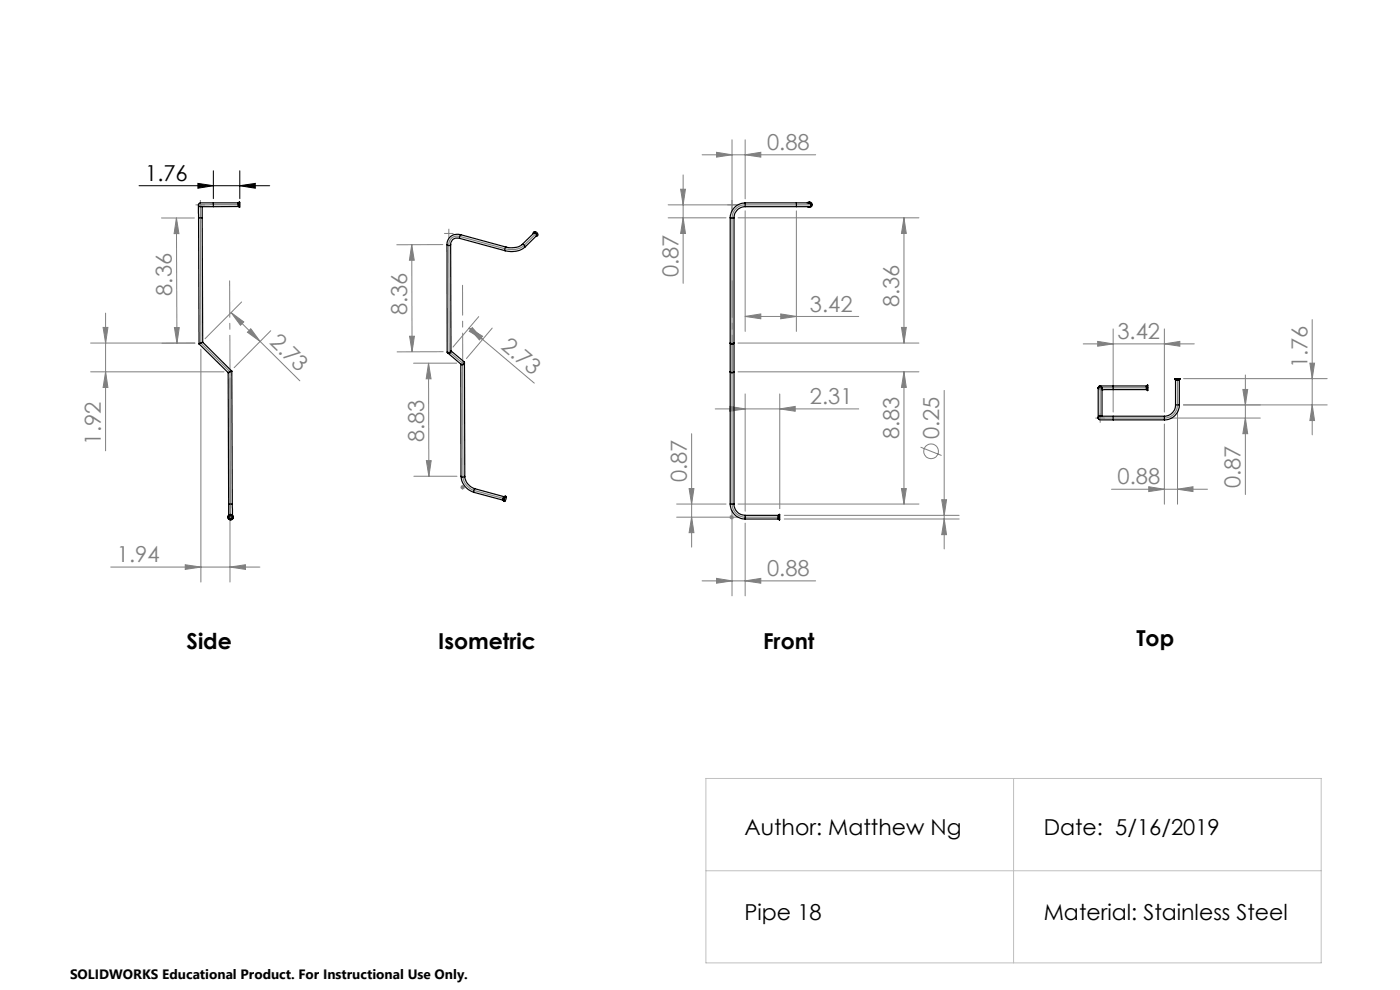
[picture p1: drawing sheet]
<svg xmlns="http://www.w3.org/2000/svg" width="297mm" height="210mm" viewBox="0 0 297 210" stroke-linecap="round" stroke-linejoin="round" font-family="sans-serif">
<g fill="none" stroke="#808080" stroke-width=".21">
<path d="M144.9 37.1v23M148.9 32.8h24.1M152 32.3l3.3 .5-3.3 .5zM155.3 29.7v15.2M158.1 32.8l3.3-.5v1zM158.1 29.7v12.5M34.3 46.2h6.9M37.4 46.2l.1 26.6M37.4 46.2l.6 3.4h-1.1zM41.5 43.5h2M42.5 42.4v2M87.3 51.9l.1 22.7"/>
<path d="M87.3 51.9l.6 3.3h-1zM93.9 51.9h-9.7M94.2 49.5h2M95.2 48.5v2M141.7 43.5h15.1M141.7 46.2h12.3M144.4 40.1h1l-.5 3.4zM144.9 46.2l.5 3.3h-1zM156.6 46.2h38.3M158.1 44.7v25.6M168.9 44.7v25.6M191.8 46.2l.5 3.3h-1.1z"/>
<path d="M191.8 46.2v26.6M19.2 78.9h28.3M19.2 72.8h22.1h-6.9M21.9 69.5h1l-.5 3.3zM22.4 66.4v29.2M22.4 78.9l.5 3.3h-1zM37 69.5h1l-.5 3.3zM42.6 74v49.5M49 66.3l2.7 2-.7 .7zM49 66.3l6.2 6.1M51.3 64.1l-7.8 7.8M53.2 69.7l2 2.7-2.7-1.9z"/>
<path d="M55.2 72.4l8.4 8.4M57.4 70.2l-7.7 7.8M86.9 71.3h1l-.5 3.3zM87.7 77h9.2M90.9 77l.1 24M90.9 77l.5 3.4h-1zM94 74.6h-9.8M99.5 69.6l13.8 11.7M99.5 69.6l2.9 1.7-.7 .8zM100.2 69.5l2.2 2.5-2.8-1.7zM101.6 67.2l-5.5 6.4M104.4 69.6l-5.4 6.5"/>
<path d="M156.6 78.9h38.3M156.6 72.8h38.3M158.1 67.1l3.3-.5v1zM158.1 67.1h24.1M165.6 66.6l3.3 .5-3.3 .5zM191.2 69.5h1.1l-.5 3.3zM191.8 78.9l.5 3.3h-1.1zM191.8 78.9v28M229.8 72.9h23.6M232.9 72.4l3.2 .5-3.2 .5zM236.1 69.8v17.6M247 72.9l3.3-.5v1z"/>
<path d="M247 69.8v17.6M264.2 79.5v25.4M277.9 77h1l-.5 3.3zM278.4 67.8v24.4M48.8 80.1v43.4M90.5 97.7h1l-.5 3.3zM146.7 92v24.1M151.7 86.7h30.5M154.8 86.2l3.3 .5-3.3 .5zM158.1 83.6v24.8M165.4 86.7l3.3-.5v1zM165.4 83.6v24.3"/>
<path d="M195.3 94.9l4.4 1.7M200.3 82.8v33.6M232.4 88.7h2M232.8 82.3h1M233 81.9l.7 .7M233.3 81.8v1M233.4 87.7v2M233.7 81.9l-.7 .7M247 89.9v17.1M248.3 88.7h19.1M249.8 87.2v19.8M251.1 85.9h30.5"/>
<path d="M251.1 80.3h30.5M263.7 82.6h1l-.5 3.3zM264.2 88.7l.5 3.3h-1zM278.4 85.9l.5 3.3h-1zM39.3 119.8l3.3 .5-3.3 .5zM48.4 109.7h1M48.5 109.4l.7 .7M48.9 109.2v1M49.2 109.4l-.7 .7M87.8 101h9.1M97.6 103.4h1M97.8 103l.7 .7"/>
<path d="M98.1 102.9v1M98.5 103l-.7 .7M143.5 109.7h13.3M143.5 106.9h10.5M146.2 103.6h1l-.5 3.3zM146.7 109.7l.5 3.3h-1zM154.9 109.4l.7 .7M155.2 109.2v1M155.3 108.2v18.2M155.6 109.4l-.7 .7M156.6 106.9h38.3M158.1 111v15.4"/>
<path d="M166.4 109.3h37.1M166.4 110.1h37.1M191.2 103.6h1.1l-.5 3.3zM199.8 106h1l-.5 3.3zM200.3 110.1l.5 3.3h-1zM235.8 103.8h20.4M243.7 103.2l3.3 .6-3.3 .5zM249.8 103.8l3.3-.6v1.1zM23.5 120.3h31.6M48.8 120.3l3.3-.5v1zM148.9 123.2h24.1M152 122.7l3.3 .5-3.3 .5z"/>
<path d="M158.1 123.2l3.3-.5v1z"/>
<circle cx="197.5" cy="95.7" r="1.55"/>
</g>
<path d="M29.5 39.4h27.7M42 38.9l3.3 .5-3.3 .5zM45.3 36.2v5.9M50.9 39.4l3.3-.5v1zM50.9 36.2v5.9" fill="none" stroke="#000" stroke-width=".21"/>
<path d="M42.5 43.5l.1 29.3 6.2 6.1 .1 30.8M42.5 43.5h.1M50.6 43.4l-8.1 .1M113.5 49.8l-2.5 2.4a4.4 4.4 0 0 1-3.8 .6l-9.5-2.6a1.77 1.77 0 0 0-2.5 1.7l.1 22.7 2.8 2.4 .1 24a3.4 3.4 0 0 0 2.4 3.1l6.3 1.7M171.7 43.4h.1M171.7 43.4l-13.6 .1a2.83 2.83 0 0 0-2.8 2.7v60.7a2.83 2.83 0 0 0 2.8 2.8h7M249.8 80.6v5.3a2.77 2.77 0 0 1-2.8 2.8h-13.6v-6.4h9.8M48.9 109.7h.1" fill="none" stroke="#808080" stroke-width=".25"/>
<path d="M45.3 43.4h5.6M149.8 165.1h130.5v39.1h-130.5zM215 165.1v39.1M149.8 184.7h130.5" fill="none" stroke="#c0c0c0" stroke-width=".21"/>
<path d="M48.8 78.9l-.1-19.3M155.3 78.9v-19.3" fill="none" stroke="#808080" stroke-width=".21" stroke-dasharray="15.2 1.3 1.3 1.3" stroke-dashoffset="7.5"/>
<path d="M233.4 82.4v.1" fill="none" stroke="#808080" stroke-width=".21" stroke-dasharray="15.2 1.3 1.3 1.3"/>
<path d="M98.2 77l-.1-16.5" fill="none" stroke="#808080" stroke-width=".21" stroke-dasharray="15.2 1.3 1.3 1.3" stroke-dashoffset="8.9"/>
<path d="M42 38.9l3.3 .5-3.3 .5zM50.9 39.4l3.3-.5v1z" fill="#000"/>
<g fill="#808080">
<path d="M53.2 69.7l2 2.7-2.7-1.9zM49 66.3l2.7 2-.7 .7z"/>
<path d="M100.2 69.5l2.2 2.5-2.8-1.7zM99.5 69.6l2.9 1.7-.7 .8z"/>
<path d="M249.8 103.8l3.3-.6v1.1zM243.7 103.2l3.3 .6-3.3 .5zM158.1 32.8l3.3-.5v1zM152 32.3l3.3 .5-3.3 .5z"/>
<path d="M39.3 119.8l3.3 .5-3.3 .5zM48.8 120.3l3.3-.5v1zM232.9 72.4l3.2 .5-3.2 .5zM247 72.9l3.3-.5v1zM154.8 86.2l3.3 .5-3.3 .5zM165.4 86.7l3.3-.5v1zM152 122.7l3.3 .5-3.3 .5zM158.1 123.2l3.3-.5v1z"/>
<path d="M158.1 67.1l3.3-.5v1zM165.6 66.6l3.3 .5-3.3 .5z"/>
<path d="M278.4 85.9l.5 3.3h-1zM277.9 77h1l-.5 3.3z"/>
<path d="M264.2 88.7l.5 3.3h-1zM263.7 82.6h1l-.5 3.3z"/>
<path d="M191.2 103.6h1.1l-.5 3.3zM191.8 78.9l.5 3.3h-1.1z"/>
<path d="M191.2 69.5h1.1l-.5 3.3zM191.8 46.2l.5 3.3h-1.1z"/>
<path d="M21.9 69.5h1l-.5 3.3zM22.4 78.9l.5 3.3h-1zM146.2 103.6h1l-.5 3.3zM146.7 109.7l.5 3.3h-1zM144.4 40.1h1l-.5 3.4zM144.9 46.2l.5 3.3h-1zM199.8 106h1l-.5 3.3zM200.3 110.1l.5 3.3h-1z"/>
<path d="M90.5 97.7h1l-.5 3.3zM90.9 77l.5 3.4h-1z"/>
<path d="M86.9 71.3h1l-.5 3.3zM87.3 51.9l.6 3.3h-1z"/>
<path d="M37 69.5h1l-.5 3.3zM37.4 46.2l.6 3.4h-1.1z"/>
</g>
<g fill="none" stroke="#000" stroke-width=".25">
<path d="M42.1 43.5v2.7M42.1 46.2l.1 26.7M42.9 43.8v2.4M42.9 46.2h-.8M42.9 46.2l.1 26.4M45.3 43h-2.4a.49 .49 0 0 0-.8 .4 .49 .49 0 0 0 .8 .4h2.4M45.3 43v.8M45.3 43h5.3M50.6 43v.8M50.6 43.8h-5.3M50.6 43.8l.2 .2M50.8 42.8v1.2"/>
<path d="M50.8 42.8v.1M50.8 42.8l-.2 .2M50.8 42.9v1zM50.8 43.9v.1M94.8 51.9a.49 .49 0 0 0 .8 0M94.8 51.9l.1 22.8M95.6 51.9l.1 22.6M97.6 50.6a1.4 1.4 0 0 0-2 1.3M97.6 50.6l9.6 2.6M97.8 49.8a2.18 2.18 0 0 0-3 2.1M97.8 49.8l-.3 .4 .1 .4M97.8 49.8l9.6 2.6"/>
<path d="M107.4 52.4l-.3 .3 .1 .5M110.7 51.9a4 4 0 0 1-3.3 .5M110.7 51.9a.44 .44 0 0 1 .5 .1 .44 .44 0 0 1 .1 .5M111.3 52.5a4.8 4.8 0 0 1-4.1 .7M113.1 49.6a.53 .53 0 0 1 .6-.5 .53 .53 0 0 1 .4 .7l-.2 .4h-.3M113.2 49.5a.41 .41 0 0 1 .5 .1 .41 .41 0 0 1 .1 .5M113.2 49.5a.42 .42 0 0 1 .5 .1 .42 .42 0 0 1 .1 .5M113.2 49.5l-2.5 2.4M113.8 50.1l-2.5 2.4M154.9 46.2h.8M154.9 46.2v60.7M155.7 46.2v60.7"/>
<path d="M158.1 43a3.2 3.2 0 0 0-3.2 3.2M158.1 43.8a2.34 2.34 0 0 0-2.4 2.4M158.1 43v.8M158.1 43h10.8M158.1 43.8h10.8M168.9 43h2.8M168.9 43v.8M171.2 43a.6 .6 0 0 1 .9-.1 .6 .6 0 0 1 .1 .9 .6 .6 0 0 1-.9 0M171.7 43l.3 .2 .1 .2M171.7 43l.2 .1 .2 .3M171.7 43l.3 .1 .1 .3M172.1 43.6l-.1 .1a4.9 4.9 0 0 1-2.6 .1h-.5"/>
<path d="M172.1 43.4v.2M172.1 43.4h.1M42.2 72.9l6.2 6.1M43 72.6l-.8 .3M43 72.6l6.2 6.1M48.4 79l.1 27.9M49.2 78.7l-.8 .3M49.2 78.7l.1 28.2M95 74.9l2.8 2.4M95.7 74.5a.43 .43 0 0 1-.4 .4 .43 .43 0 0 1-.4-.2M95.7 74.4l2.8 2.4M97.8 77.2v23.8"/>
<path d="M98.5 76.8a.42 .42 0 0 1-.1 .5 .42 .42 0 0 1-.6 0M98.5 77l.1 24M154.9 72.8l.3 .1 .5-.1-.5 .1zM154.9 78.9l.3 .1 .5-.1-.5 .1zM233 88.7l.1 .3M233 82.3a.41 .41 0 0 1 .4-.4 .41 .41 0 0 1 .4 .4v6M233 82.3v6.4M233.1 89l3 .1M233.1 88.3h.5l-.3-.1-.3 .4zM233.1 82.1l-.1 .3a.41 .41 0 0 1 .4-.4 .41 .41 0 0 1 .4 .4l-.3-.4zM233.4 88.3l-.3 .1-.1 .3M233.5 88.3h2.6"/>
<path d="M236.1 82.6l-2.3 .1M236.1 81.9h-2.8l-.3 .4M236.1 88.3v.8M236.1 81.9v.7M236.1 89.1h10.9M236.1 88.3h10.9M236.1 81.9h7.1M236.1 82.6h7.1M243.2 81.9v.7M243.2 82.6l.3 .3M243.5 81.7v1.2M243.5 81.7l-.3 .2"/>
<path d="M247 88.3v.8M249.2 80.4h1.2M249.2 80.4l.2 .2M249.3 80.3h1zM249.3 80.3l-.1 .1M249.4 85.9a2.39 2.39 0 0 1-2.4 2.4M249.4 80.6h.8M249.4 85.9h.8M249.4 80.6v5.3M250.2 85.9a3.2 3.2 0 0 1-3.2 3.2M250.2 80.6v5.3M250.3 80.3l.1 .1"/>
<path d="M250.4 80.4l-.2 .2M48.5 106.9v2.4M48.5 106.9h.8M49.3 106.9v2.4M97.8 101a3.8 3.8 0 0 0 2.8 3.4M97.8 101a.55 .55 0 0 0 .8 0M98.6 101a2.97 2.97 0 0 0 2.2 2.7M100.8 103.7l6.2 1.7-.3 .4 .1 .3-6.2-1.7M100.8 103.7l-.3 .3 .1 .4M107 105.5l-.1 .5M107.2 105.3a.62 .62 0 0 0-.3 1M107.2 105.3a.57 .57 0 0 1-.3 .9v-.5z"/>
<path d="M107.4 105.4l-.1-.1a.76 .76 0 0 0-.3 1.1l.1-.2M154.9 106.9a3.2 3.2 0 0 0 3.2 3.2M154.9 106.9h.8M155.7 106.9a2.4 2.4 0 0 0 2.4 2.4M158.1 109.3v.8M158.1 109.3h7M158.1 110.1h7M165.1 109.3v.8M165.1 110.1l.2 .2M165.3 109.1v1.2M165.3 109.1l-.2 .2"/>
<circle cx="48.9" cy="109.7" r=".31"/>
<circle cx="48.9" cy="109.7" r=".53"/>
<circle cx="48.9" cy="109.7" r=".6"/>
</g>
<g font-size="4.7" fill="#808080">
<text x="162.7" y="31.8">0.88</text>
<text x="143.9" y="58.8" transform="rotate(-90 143.9 58.8)">0.87</text>
<text x="36.5" y="62.7" transform="rotate(-90 36.5 62.7)">8.36</text>
<text x="190.8" y="65.1" transform="rotate(-90 190.8 65.1)">8.36</text>
<text x="86.4" y="66.9" transform="rotate(-90 86.4 66.9)">8.36</text>
<text x="171.8" y="66.1">3.42</text>
<text x="237.1" y="71.9">3.42</text>
<text x="57" y="72.8" transform="rotate(45 57 72.8)">2.73</text>
<text x="106.1" y="73.8" transform="rotate(40 106.1 73.8)">2.73</text>
<text x="277.4" y="78.1" transform="rotate(-90 277.4 78.1)">1.76</text>
<text x="171.8" y="85.7">2.31</text>
<text x="21.4" y="94.3" transform="rotate(-90 21.4 94.3)">1.92</text>
<text x="90" y="93.8" transform="rotate(-90 90 93.8)">8.83</text>
<text x="190.8" y="93.2" transform="rotate(-90 190.8 93.2)">8.83</text>
<text x="199.2" y="93.2" transform="rotate(-90 199.2 93.2)">0.25</text>
<text x="145.7" y="102.3" transform="rotate(-90 145.7 102.3)">0.87</text>
<text x="237.1" y="102.7">0.88</text>
<text x="263.2" y="103.6" transform="rotate(-90 263.2 103.6)">0.87</text>
<text x="24.8" y="119.3">1.94</text>
<text x="162.7" y="122.2">0.88</text>
</g>
<g font-size="4.7">
<text x="30.8" y="38.4">1.76</text>
<text x="39.6" y="137.8">Side</text>
<text x="93" y="137.8">Isometric</text>
<text x="161.9" y="137.8">Front</text>
<text x="241.1" y="136.9">Top</text>
<text x="157.9" y="177.1">Author: Matthew Ng</text>
<text x="221.4" y="177.1">Date: 5/16/2019</text>
<text x="157.9" y="195.2">Pipe 18</text>
<text x="221.4" y="195.2">Material: Stainless Steel</text>
</g>
<text font-size="2.9" x="14.9" y="207.6">SOLIDWORKS Educational Product. For Instructional Use Only.</text>
</svg>
